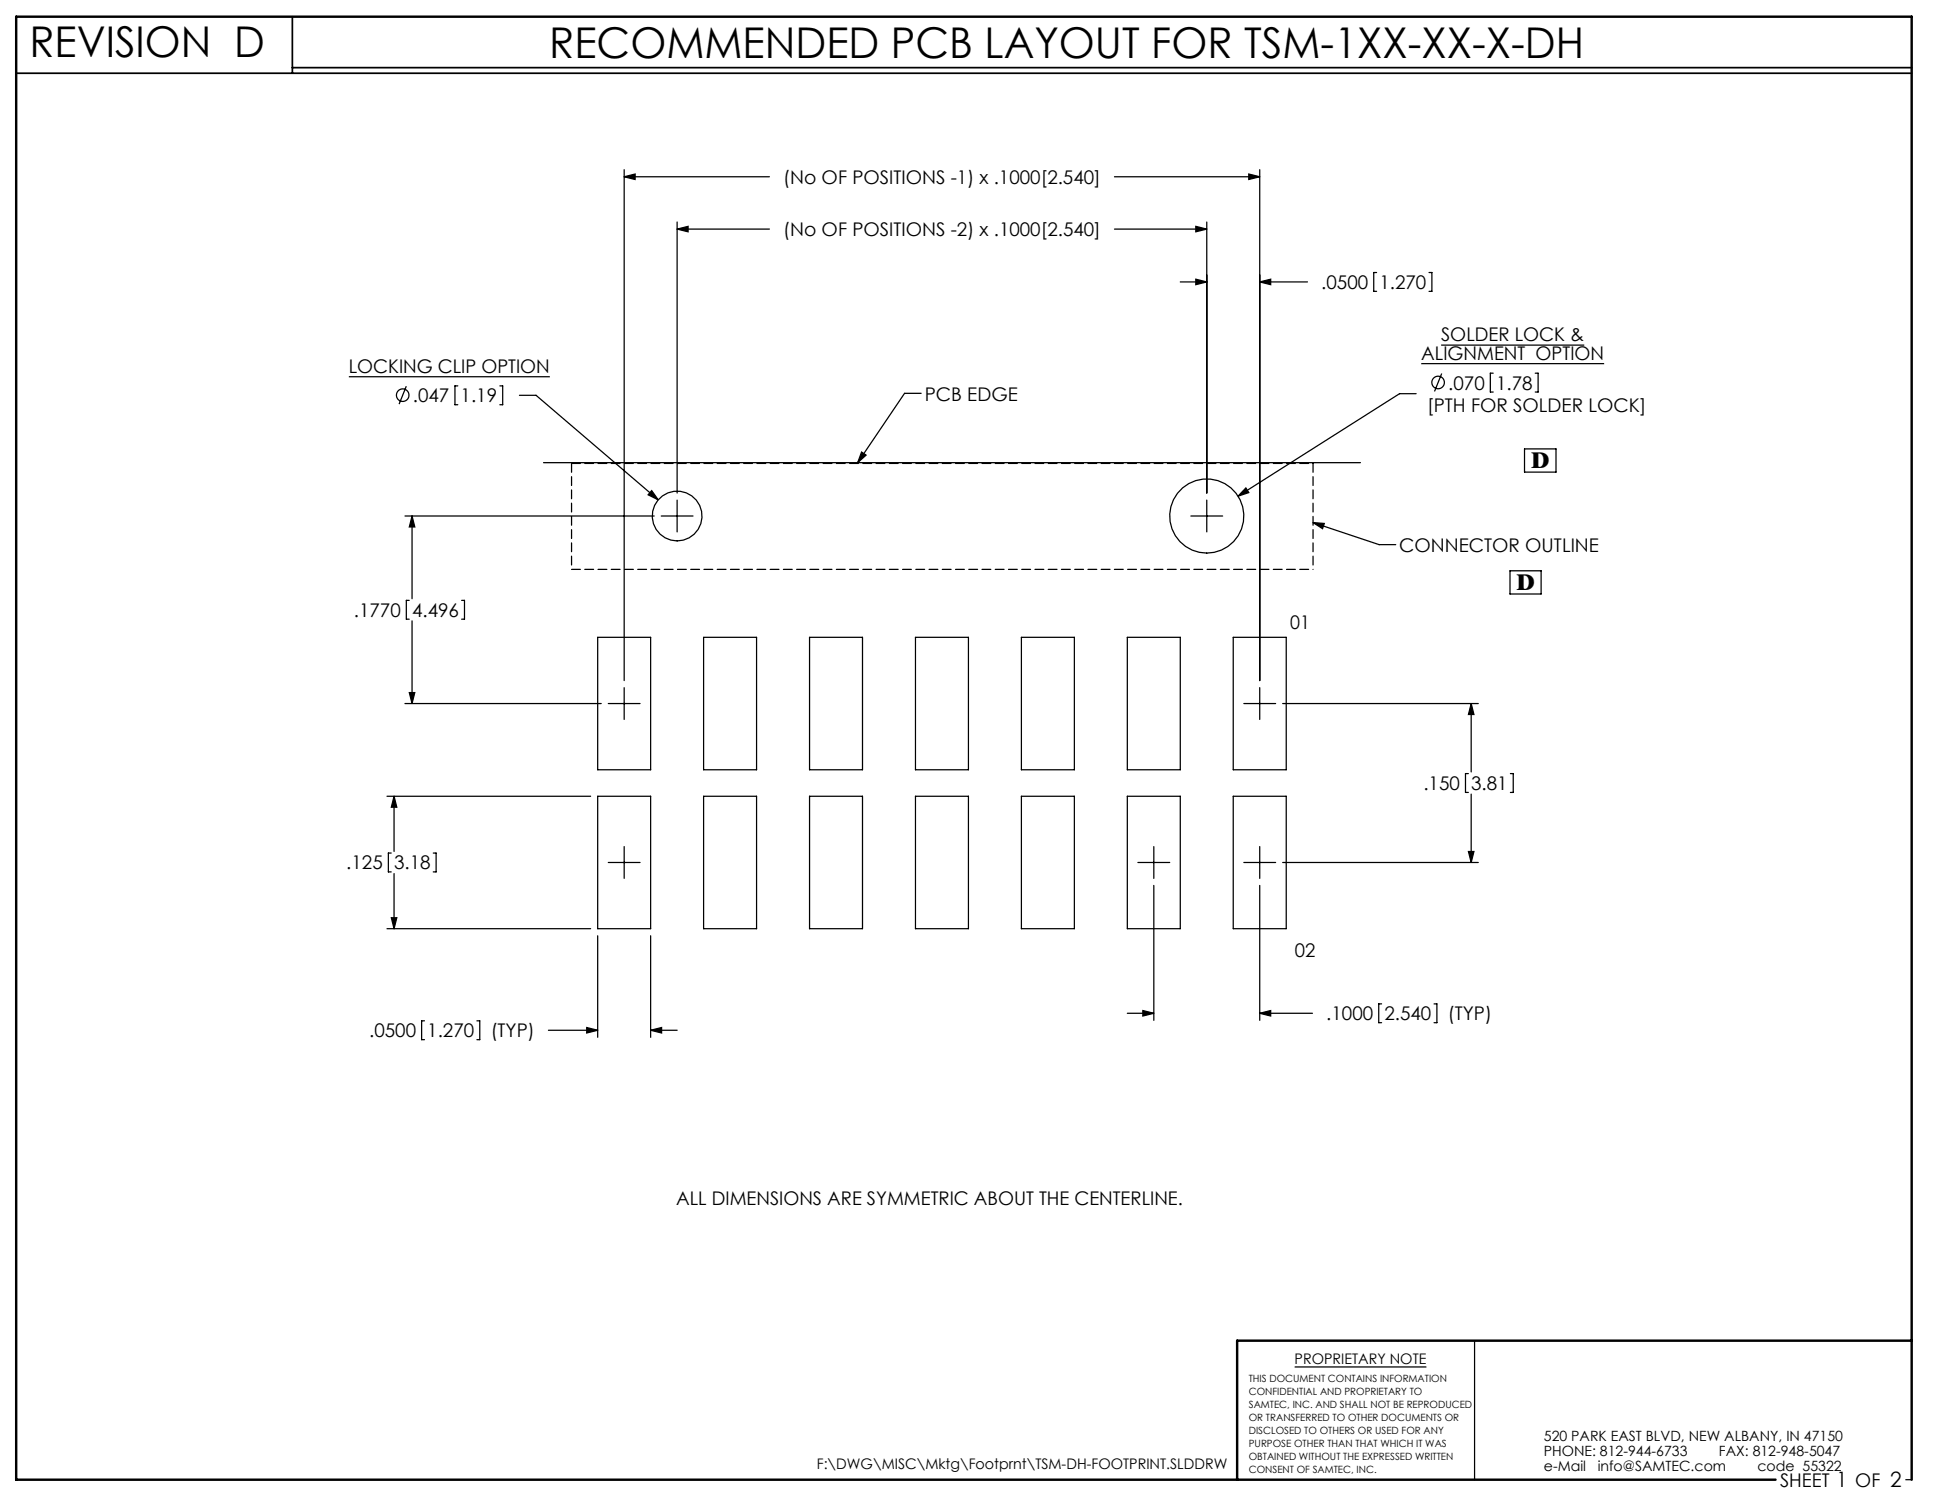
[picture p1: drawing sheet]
<svg xmlns="http://www.w3.org/2000/svg" width="279mm" height="216mm" viewBox="0 0 279 216" stroke-linecap="round" stroke-linejoin="round" font-family="sans-serif">
<g fill="none" stroke="#000" stroke-width=".18">
<path d="M89.8 25.4l1.6-.4v.8zM89.8 24.4v73.5M89.8 25.4h20.9M97.4 33l1.6-.4v.7zM97.4 31.9v39M97.4 33h13.3M160.3 33h13.3M160.3 25.4h20.9M172 32.6l1.6 .4-1.6 .3zM173.6 31.9v39M179.7 25l1.5 .4-1.5 .4zM181.2 24.4v73.5"/>
<path d="M198.1 39.2h-.5v2.7h.5M205.6 39.2h.4v2.7h-.4M50.2 54.2h28.9M58.5 55.6l-1.1 2.5M65.9 55.5h-.4v2.7h.4M71.9 55.5h.4v2.7h-.4M74.7 56.9h2.4l17.6 15M132.5 56.6h-2.4l-6.7 9.9M169.8 40.6h3.8M172 40.2l1.6 .4-1.6 .3zM181.2 40.6l1.6-.4v.7zM181.2 40.6h6.9"/>
<path d="M203.7 56.6h-2.3l-23.3 14.8M204.5 52.3h26.3M207.3 49.6h20.6M207.4 53.7l-1 2.6M214.8 53.7h-.4v2.7h.4M220.9 53.7h.4v2.7h-.4M58.3 74.2h35.8M59.3 74.2v11.9M59.3 74.2l.4 1.6h-.8zM78.2 66.5h117.5M93.8 70.6l.9 1.3-1.5-.7zM95.1 74.2h4.6"/>
<path d="M97.4 71.9v4.6M124 65l.6 .5-1.2 1zM171.3 74.2h4.6M173.6 71.9v4.6M179.2 70.2l.5 .7-1.6 .5zM188.9 75.2l9.5 3.1h2.4M188.9 75.2l1.6 .1-.2 .7zM219.3 64.6h4.6v3.3h-4.6zM58.9 86.4h-.4v2.7h.4M58.9 99.6h.8l-.4 1.6zM59.3 89.3v11.9M66.4 86.4h.4v2.7h-.4"/>
<path d="M86 91.7h7.6v19h-7.6zM89.8 98.9v4.6M101.2 91.7h7.7v19h-7.7zM116.5 91.7h7.6v19h-7.6zM131.7 91.7h7.6v19h-7.6zM147 91.7h7.6v19h-7.6zM162.2 91.7h7.6v19h-7.6zM177.4 91.7h7.7v19h-7.7zM181.2 98.9v4.6M217.2 82.1h4.5v3.3h-4.5zM55.7 114.5h29.3M56.7 114.5v8"/>
<path d="M56.7 114.5l.4 1.6h-.8zM58.3 101.2h28.2M86 114.5h7.6v19.1h-7.6zM87.5 101.2h4.6M101.2 114.5h7.7v19.1h-7.7zM116.5 114.5h7.6v19.1h-7.6zM131.7 114.5h7.6v19.1h-7.6zM147 114.5h7.6v19.1h-7.6zM162.2 114.5h7.6v19.1h-7.6zM177.4 114.5h7.7v19.1h-7.7zM179 101.2h4.5M184.5 101.2h28.2"/>
<path d="M211.3 111.3h-.5v2.7h.5M211.7 101.2v9.8M211.7 114.2v9.9M211.7 101.2l.4 1.6h-.8zM217.3 111.3h.4v2.7h-.4M55.7 133.6h29.3M56.3 122.7h-.4v2.7h.4M56.3 132h.8l-.4 1.6zM56.7 125.7v7.9M62.3 122.7h.4v2.7h-.4M86 134.6v14.6M87.5 124.1h4.6"/>
<path d="M89.8 121.8v4.5M93.6 134.6v14.6M163.7 124.1h4.6M166 121.8v4.5M166 127.4v19.4M179 124.1h4.5M181.2 121.8v4.5M181.2 127.4v19.4M184.5 124.1h28.2M211.3 122.5h.8l-.4 1.6zM61.1 146.8h-.4v2.7h.4M68.6 146.8h.4v2.7h-.4"/>
<path d="M78.9 148.2h7.1M84.4 147.8l1.6 .4-1.6 .4zM93.6 148.2l1.6-.4v.8zM93.6 148.2h3.8M162.2 145.7h3.8M164.4 145.4l1.6 .3-1.6 .4zM181.2 145.7l1.6-.3v.7zM181.2 145.7h7.6M198.8 144.4h-.4v2.7h.4M206.3 144.4h.4v2.7h-.4M186.3 196.6h18.9M212.2 192.8v20"/>
<path d="M274.2 212.8h.8"/>
<circle cx="57.9" cy="56.8" r=".9"/>
<circle cx="206.9" cy="55" r=".9"/>
<circle cx="97.4" cy="74.2" r="3.6"/>
<circle cx="173.6" cy="74.2" r="5.3"/>
</g>
<path d="M2.3 10.5h272.7M42.1 2.4v8.1M42.1 9.7h232.9" fill="none" stroke="#000" stroke-width=".25"/>
<path d="M275 192.8h-97v20M255.5 212.8h-253.2v-210.4h272.7v210.4" fill="none" stroke="#000" stroke-width=".35"/>
<path d="M82.2 66.7h106.7M82.2 66.7v15.2M188.9 66.7v15.2M82.2 81.9h106.7" fill="none" stroke="#000" stroke-width=".18" stroke-dasharray="1.3 .6"/>
<g fill="#000">
<path d="M188.9 75.2l1.6 .1-.2 .7zM124 65l.6 .5-1.2 1z"/>
<path d="M211.7 101.2l.4 1.6h-.8zM211.3 122.5h.8l-.4 1.6zM164.4 145.4l1.6 .3-1.6 .4zM181.2 145.7l1.6-.3v.7zM84.4 147.8l1.6 .4-1.6 .4zM93.6 148.2l1.6-.4v.8zM56.7 114.5l.4 1.6h-.8zM56.3 132h.8l-.4 1.6zM93.8 70.6l-.6 .6 1.5 .7zM179.2 70.2l-1.1 1.2 1.6-.5zM59.3 74.2l.4 1.6h-.8zM58.9 99.6h.8l-.4 1.6zM97.4 33l1.6-.4v.7zM172 32.6l1.6 .4-1.6 .3zM172 40.2l1.6 .4-1.6 .3zM181.2 40.6l1.6-.4v.7zM179.7 25l1.5 .4-1.5 .4zM89.8 25.4l1.6-.4v.8z"/>
</g>
<g font-size="6.1">
<text x="4.2" y="8.2">REVISION D</text>
<text x="79" y="8.3">RECOMMENDED PCB LAYOUT FOR TSM-1XX-XX-X-DH</text>
</g>
<g font-size="3.3">
<text x="220.3" y="67.4">D</text>
<text x="218.2" y="84.9">D</text>
</g>
<g font-size="2.7">
<text x="112.7" y="26.4">(No OF POSITIONS -1) x .1000[2.540]</text>
<text x="112.7" y="34">(No OF POSITIONS -2) x .1000[2.540]</text>
<text x="190.1" y="41.6">.0500</text>
<text x="198.5" y="41.6">1.270</text>
<text x="50.2" y="53.6">LOCKING CLIP OPTION</text>
<text x="204.5" y="51.7">ALIGNMENT OPTION</text>
<text x="207.3" y="49.1">SOLDER LOCK &amp;</text>
<text x="59.4" y="57.9">.047</text>
<text x="66.3" y="57.9">1.19</text>
<text x="133.1" y="57.6">PCB EDGE</text>
<text x="205.3" y="59.2">[PTH FOR SOLDER LOCK]</text>
<text x="208.4" y="56">.070</text>
<text x="215.2" y="56">1.78</text>
<text x="201.3" y="79.4">CONNECTOR OUTLINE</text>
<text x="50.9" y="88.7">.1770</text>
<text x="59.3" y="88.7">4.496</text>
<text x="185.6" y="90.4">01</text>
<text x="204.8" y="113.6">.150</text>
<text x="211.7" y="113.6">3.81</text>
<text x="49.8" y="125.1">.125</text>
<text x="56.7" y="125.1">3.18</text>
<text x="186.3" y="137.6">02</text>
<text x="53.1" y="149.2">.0500</text>
<text x="61.5" y="149.2">1.270</text>
<text x="70.6" y="149.2">(TYP)</text>
<text x="190.8" y="146.8">.1000</text>
<text x="199.2" y="146.8">2.540</text>
<text x="208.3" y="146.8">(TYP)</text>
<text x="97.3" y="173.4">ALL DIMENSIONS ARE SYMMETRIC ABOUT THE CENTERLINE.</text>
<text x="256.1" y="213.9">SHEET 1 OF 2</text>
</g>
<g font-size="2.1">
<text x="186.3" y="196.2">PROPRIETARY NOTE</text>
<text x="117.5" y="211.3">F:\DWG\MISC\Mktg\Footprnt\TSM-DH-FOOTPRINT.SLDDRW</text>
</g>
<g font-size="2">
<text x="222.1" y="207.3">520 PARK EAST BLVD, NEW ALBANY, IN 47150</text>
<text x="222.1" y="209.4">PHONE: 812-944-6733</text>
<text x="247.3" y="209.4">FAX: 812-948-5047</text>
<text x="222.1" y="211.6">e-Mail</text>
<text x="229.9" y="211.6">info@SAMTEC.com</text>
<text x="252.9" y="211.6">code 55322</text>
</g>
<g font-size="1.4">
<text x="179.7" y="198.8">THIS DOCUMENT CONTAINS INFORMATION</text>
<text x="179.7" y="200.6">CONFIDENTIAL AND PROPRIETARY TO</text>
<text x="179.7" y="202.5">SAMTEC, INC. AND SHALL NOT BE REPRODUCED</text>
<text x="179.7" y="204.4">OR TRANSFERRED TO OTHER DOCUMENTS OR</text>
<text x="179.7" y="206.2">DISCLOSED TO OTHERS OR USED FOR ANY</text>
<text x="179.7" y="208.1">PURPOSE OTHER THAN THAT WHICH IT WAS</text>
<text x="179.7" y="210">OBTAINED WITHOUT THE EXPRESSED WRITTEN</text>
<text x="179.7" y="211.8">CONSENT OF SAMTEC, INC.</text>
</g>
</svg>
